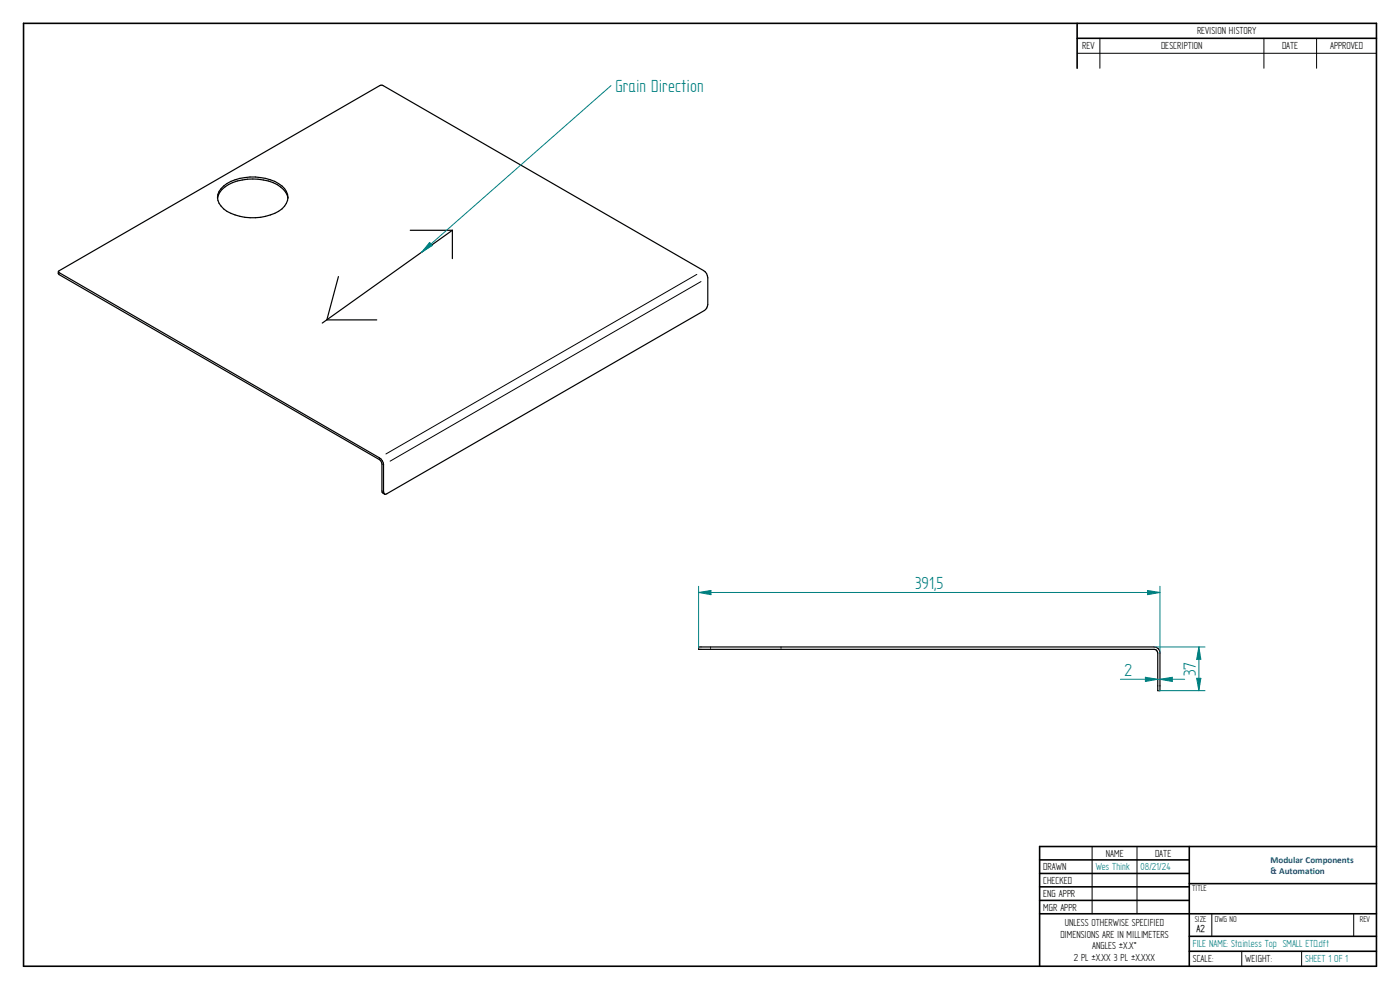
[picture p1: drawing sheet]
<svg xmlns="http://www.w3.org/2000/svg" width="297mm" height="210mm" viewBox="0 0 297 210" stroke-linecap="round" stroke-linejoin="round" font-family="sans-serif">
<g fill="none" stroke="#000" stroke-width=".34">
<path d="M5 5h287v200h-287zM228.5 5v9.5M228.5 8.1h63.5M252.3 179.6v25.4M292 179.6h-71.4v25.4M220.6 182.4h31.7M220.6 185.3h31.7M220.6 188.1h31.7M220.6 191h31.7M220.6 193.8h71.4M252.3 187.5h39.7M252.3 198.6h39.7"/>
<path d="M252.3 201.8h39.7"/>
</g>
<g fill="none" stroke="#000" stroke-width=".21">
<path d="M228.5 11.3h63.5M233.3 8.1v6.4M268.1 8.1v6.4M279.3 8.1v6.4M12.5 58v.1M147.8 58.2l-65.9 38.1M148.7 59.7l-65.9 38.1M80.5 97.2v.1M81.2 98.5h.1M81.2 104.2h.1M231.7 179.6v14.2M241.2 179.6v14.2"/>
<path d="M257.1 193.9v4.7M287.2 193.9v4.7M263.4 201.8v3.2M276.1 201.8v3.2"/>
</g>
<path d="M12.4 57.7l.1 .6 68 39.2 .3 .2 .2 .7 .1 6 .5 .4M12.5 57.4l68.3-39.3 .5 .1 68 39.2a1.82 1.82 0 0 1 .9 1.5v5.7a1.66 1.66 0 0 1-.8 1.3l-67.6 39-.2-.1-.2-.4v-5.8a1.82 1.82 0 0 0-.9-1.5l-68-39.3-.1-.1zM46.1 42.1a4.6 4.6 0 0 1 3.3-3.4 11.4 11.4 0 0 1 10.1 1 3.6 3.6 0 0 1 1.6 2.4M46.9 40a9.5 9.5 0 0 1 8.4-2.3 7.1 7.1 0 0 1 5.4 2.9 3.1 3.1 0 0 1-1.6 4.2 11.3 11.3 0 0 1-11.6-.5 2.88 2.88 0 0 1-.6-4.3zM71.8 58.7l-2.5 9.2h10.6M87 48.9h9M96 48.9l-27.6 19.6M96 48.9v6" fill="none" stroke="#000" stroke-width=".25"/>
<path d="M129.6 18.2l-40.1 35.3" fill="none" stroke="#008080" stroke-width=".21"/>
<path d="M91.1 51.4l.6 .7-2.2 1.4z" fill="#008080"/>
<path d="M91.1 51.4l.6 .7-2.2 1.4zM148.2 124.4v13.1M148.2 125.7l2.6-.4v.9zM246.1 124.4v14.1" fill="none" stroke="#008080" stroke-width=".21"/>
<path d="M148.2 137.2h96.7a1.23 1.23 0 0 1 1.2 1.3v8h-.5v-8l-.4-.7h-.3h-96.7z" fill="none" stroke="#000" stroke-width=".25"/>
<path d="M150.7 137.2v.2M150.7 137.6v.2M165.7 137.2v.2M165.7 137.6v.2" fill="none" stroke="#000" stroke-width=".21"/>
<path d="M148.2 125.7l2.6-.4v.9z" fill="#008080"/>
<path d="M243.5 125.3l2.6 .4-2.6 .5z" fill="none" stroke="#008080" stroke-width=".21"/>
<path d="M243.5 125.3l2.6 .4-2.6 .5z" fill="#008080"/>
<path d="M148.2 125.7h97.9M244.9 137.2h10.8M254.3 137.2l.5 2.7h-.9zM245.8 146.5h9.9" fill="none" stroke="#008080" stroke-width=".21"/>
<path d="M254.3 137.2l.5 2.7h-.9z" fill="#008080"/>
<path d="M253.9 143.9h.9l-.5 2.6z" fill="none" stroke="#008080" stroke-width=".21"/>
<path d="M253.9 143.9h.9l-.5 2.6z" fill="#008080"/>
<path d="M254.3 137.2v9.3M246.1 144.1l2.6-.4v.9z" fill="none" stroke="#008080" stroke-width=".21"/>
<path d="M246.1 144.1l2.6-.4v.9z" fill="#008080"/>
<path d="M243 143.7l2.6 .4-2.6 .5z" fill="none" stroke="#008080" stroke-width=".21"/>
<path d="M243 143.7l2.6 .4-2.6 .5z" fill="#008080"/>
<path d="M237.7 144.1h13.6" fill="none" stroke="#008080" stroke-width=".21"/>
<g font-size="4.2" fill="#008080">
<text x="130.6" y="19.5">Grain Direction</text>
<text x="194.1" y="125.1">391,5</text>
<text x="238.6" y="143.5">2</text>
<text x="253.7" y="143.4" transform="rotate(-90 253.7 143.4)">37</text>
</g>
<g font-size="2.5">
<text x="229.6" y="10.5">REV</text>
<text x="246.3" y="10.5">DESCRIPTION</text>
<text x="254" y="7.3">REVISION HISTORY</text>
<text x="272" y="10.5">DATE</text>
<text x="282.2" y="10.5">APPROVED</text>
<text x="221.3" y="184.6">DRAWN</text>
<text x="234.6" y="181.7">NAME</text>
<text x="245.1" y="181.7">DATE</text>
<text x="221.3" y="187.5">CHECKED</text>
<text x="221.3" y="190.3">ENG APPR</text>
<text x="221.3" y="193.2">MGR APPR</text>
<text x="225.9" y="196.4">UNLESS OTHERWISE SPECIFIED</text>
<text x="225" y="198.9">DIMENSIONS ARE IN MILLIMETERS</text>
<text x="227.8" y="203.9">2 PL ±X.XX 3 PL ±X.XXX</text>
<text x="231.7" y="201.4">ANGLES ±X.X°</text>
<text x="253.1" y="204.1">SCALE:</text>
<text x="264.2" y="204.1">WEIGHT:</text>
</g>
<g font-size="2.5" fill="#008080">
<text x="232.5" y="184.6">Wes Think</text>
<text x="242" y="184.6">08/21/24</text>
<text x="253.1" y="201">FILE NAME: Stainless Top SMALL ETD.dft</text>
<text x="276.9" y="204.1">SHEET 1 OF 1</text>
</g>
<text font-size="2.4" x="253.8" y="197.6">A2</text>
<g font-size="2">
<text x="252.9" y="189.1">TITLE</text>
<text x="253.4" y="195.5">SIZE</text>
<text x="257.7" y="195.5">DWG NO</text>
<text x="288.5" y="195.5">REV</text>
</g>
<g font-size="1.9" fill="#1f497d">
<text x="269.5" y="183">Modular Components</text>
<text x="269.5" y="185.3">&amp; Automation</text>
</g>
</svg>
